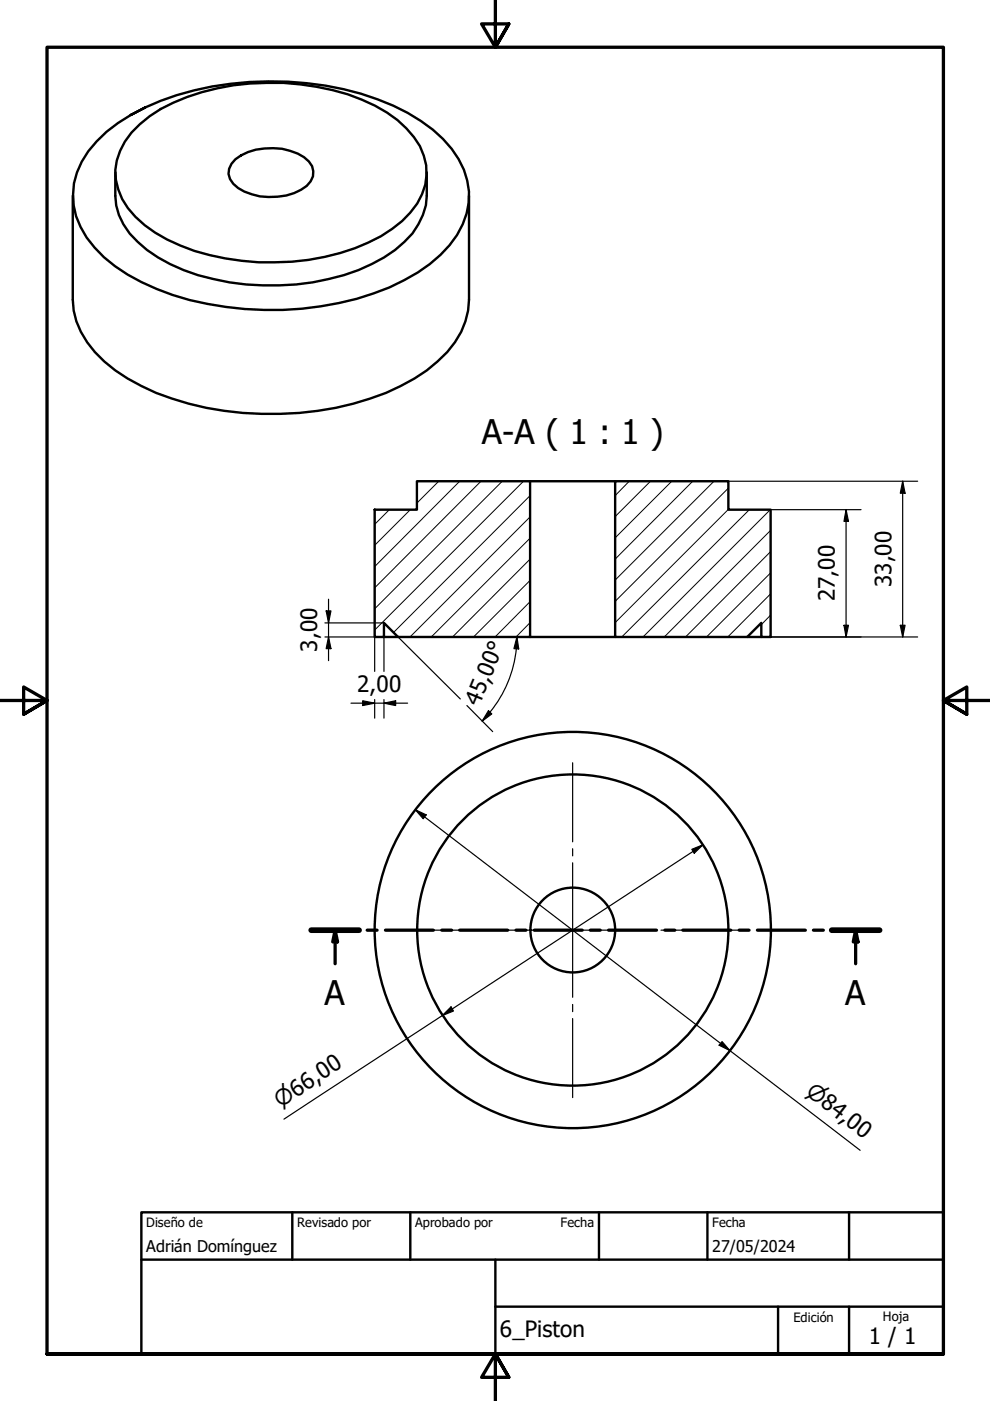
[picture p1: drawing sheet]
<svg xmlns="http://www.w3.org/2000/svg" width="210mm" height="297mm" viewBox="0 0 210 297" stroke-linecap="round" stroke-linejoin="round" font-family="sans-serif">
<!-- layer: Sombreado (ISO) -->
<g fill="none" stroke="#000" stroke-width=".21">
<path d="M82.5 108.1l-3.1 3.1M87 108.1l-7.6 7.5M88.5 102l-.1 .2M93 102l-4.6 4.7M97.5 102l-18.1 18.1M102 102l-22.6 22.6M106.5 102l-27.1 27.1M111 102l-31.6 31.6M112.4 118.5l-16.5 16.6M112.4 114.1l-21 21M112.4 109.6l-25.5 25.5M112.4 105.1l-29 29"/>
<path d="M133.4 102l-3 3.1M137.9 102l-7.5 7.5M142.4 102l-12 12M146.9 102l-16.5 16.5M151.4 102l-21 21M154.4 108l-24 24M154.4 103.5l-24 24M158.9 108.1l-27.1 27M163.3 108.1l-27 27M163.4 117l-18 18.1M163.4 112.4l-22.6 22.7M112.4 132l-3 3.1"/>
<path d="M112.4 123l-12 12.1M112.4 127.6l-7.4 7.5M163.4 134.9l-.1 .2M163.4 130.4l-2 2M163.4 125.9l-9.1 9.2M163.4 121.5l-13.6 13.6"/>
</g>
<!-- layer: Visible (ISO) -->
<g fill="none" stroke="#000" stroke-width=".51">
<path d="M24.4 36.6v4.9a13.2 13.2 0 0 0 4.8 9.8 33.7 33.7 0 0 0 16.1 7.9 52.2 52.2 0 0 0 33.5-3.2 25.1 25.1 0 0 0 8.6-6.5 13.9 13.9 0 0 0 3.1-8v-4.9M29.7 26.3a35.8 35.8 0 0 1 16.4-7.6 53.2 53.2 0 0 1 30.6 2.4 23.6 23.6 0 0 1 12.3 9.9 12.1 12.1 0 0 1-2 14.1 30.2 30.2 0 0 1-14.9 8.5 53.2 53.2 0 0 1-33.9-1.5 23.6 23.6 0 0 1-12.3-9.9 11.5 11.5 0 0 1 .6-12.2l1.4-1.9zM30.8 22.8l-3.1 1.6a61.9 61.9 0 0 1 33.3-7.1 56.2 56.2 0 0 1 28.2 8.3 21.6 21.6 0 0 1 9.9 12.7 15.5 15.5 0 0 1-3.8 13.7 36.1 36.1 0 0 1-16.1 10.2 68.8 68.8 0 0 1-42.6 .3 37.6 37.6 0 0 1-16.5-10 15.6 15.6 0 0 1-3.8-15.9 24.5 24.5 0 0 1 11.4-12.2M49.9 33.8a13.4 13.4 0 0 1 14.6-.5 3.6 3.6 0 0 1 .5 6.1 13.4 13.4 0 0 1-14.5 .5 3.6 3.6 0 0 1-1.4-5.2zM15.4 41.5v22a18 18 0 0 0 6.7 13.1 44.5 44.5 0 0 0 17.9 9 69.5 69.5 0 0 0 41.9-2.3 37.1 37.1 0 0 0 12.9-8.6 16.8 16.8 0 0 0 4.6-11.2v-22M79.4 108.1h9v-6.1h24v33.1h-28l-3-3v3h-2zM112.4 102h18M130.4 102h24v6.1h9v27h-2v-3l-3 3h-28zM81.4 135.1h3M112.4 135.1h18M158.4 135.1h3"/>
<circle cx="121.4" cy="197.2" r="9"/>
<circle cx="121.4" cy="197.2" r="33"/>
<circle cx="121.4" cy="197.2" r="42"/>
</g>
<g fill="none" stroke="#000" stroke-width=".7">
<path d="M66 197.2h10.1M71.1 197.2l.5 2.5h-1.1zM71.1 197.2v7.1M77.9 197.2h2M81.7 197.2h10.2M93.7 197.2h2.1M97.5 197.2h10.1M109.4 197.2h2.1M113.3 197.2h10.1M125.2 197.2h2.1M129 197.2h10.2M141 197.2h2.1"/>
<path d="M144.8 197.2h10.1M156.7 197.2h2.1M160.6 197.2h10.2M172.5 197.2h2.1M176.3 197.2h10.2M181.4 197.2l.5 2.5h-1zM181.4 197.2v7.1"/>
</g>
<path d="M66 197.2h10.1M176.3 197.2h10.2" fill="none" stroke="#000" stroke-width="1.2"/>
<path d="M71.1 197.2l.5 2.5h-1.1zM181.4 197.2l.5 2.5h-1z" fill="#000"/>
<!-- layer: Borde (ISO) -->
<path d="M105 0v10l-2.9-4.9h5.8l-2.9 4.9 2.9-4.9M0 148.5h10l-5-2.8v5.7l5-2.9-5 2.9M210 148.5h-10l5-2.8v5.7l-5-2.9 5 2.9M10 287.1v-277.1h190v277.1h-190h190M107.9 292l-2.9-4.9 2.9 4.9h-5.8l2.9-4.9v9.9" fill="none" stroke="#000" stroke-width=".7"/>
<path d="M30 257h170v30.1h-170zM62 257v10.1M87 257v10.1M127 257v10.1M150 257v10.1M180 257v10.1M30 267.1h170M105 277h95M105 267.1v20M165 277v10.1M180 277v10.1" fill="none" stroke="#000" stroke-width=".51"/>
<!-- layer: Marca de centro (ISO) -->
<path d="M121.4 161.7v16.8M121.4 179.9v1.6M85.9 197.2h16.8M104.1 197.2h1.6M107.2 197.2h28.4M121.4 182.9v28.5M137.2 197.2h1.5M140.1 197.2h16.8M121.4 213v1.5M121.4 215.9v16.8" fill="none" stroke="#000" stroke-width=".25"/>
<!-- layer: Cota (ISO) -->
<g fill="none" stroke="#000" stroke-width=".25">
<path d="M154.4 102h40.2M163.4 108.1h19.2M179.4 108.1l.5 2.4h-1zM179.4 108.1v27M191.4 102l.5 2.6h-1zM191.4 102v33.1M68.9 135.1h12.5v7.3M68.9 132.1h12.5M69.2 129.5h1l-.5 2.6zM69.7 135.1l.5 2.4h-1zM69.7 127v13.1M79.4 135.1v7.3"/>
<path d="M84.4 135.1l13.2 13.1M109.5 137.5a25.2 25.2 0 0 1-5.6 13.5M109.6 135.1l.4 2.5-1-.1zM109.6 135.1l-.1 2.4M163.4 135.1h31.2M178.9 132.6h1l-.5 2.5zM190.9 132.6h1l-.5 2.5zM74.4 149.1h12M76.9 148.6l2.5 .5-2.5 .5zM79.4 148.3v4M81.4 149.1l2.5-.5v1zM81.4 148.3v4"/>
<path d="M99 149.6l5.5 5.5M103.6 150.7l.7 .7-2.1 1.5zM103.9 151l-1.7 1.9M88.1 171.7l2.3 1.1-.7 .8zM88.1 171.7l94.3 72.2M149 179.1l-88.8 58.2M146.7 180.1l2.3-1-1.8 1.8zM95.6 213.5l.5 .9-2.3 .9zM153.1 220.8l1.6 1.9-2.2-1.1z"/>
</g>
<g fill="#000">
<path d="M179.4 108.1l.5 2.4h-1zM191.4 102l.5 2.6h-1zM69.2 129.5h1l-.5 2.6zM69.7 135.1l.5 2.4h-1zM109.6 135.1l.4 2.5-1-.1zM178.9 132.6h1l-.5 2.5zM190.9 132.6h1l-.5 2.5zM76.9 148.6l2.5 .5-2.5 .5zM81.4 149.1l2.5-.5v1zM103.6 150.7l.7 .7-2.1 1.5zM88.1 171.7l2.3 1.1-.7 .8zM146.7 180.1l2.3-1-1.8 1.8z"/>
<path d="M95.6 213.5l.5 .9-2.3 .9zM153.1 220.8l1.6 1.9-2.2-1.1z"/>
</g>
<g font-size="7.2">
<text x="102.2" y="94.1">A-A ( 1 : 1 )</text>
<text x="68.8" y="213.1">A</text>
<text x="179.2" y="213.1">A</text>
</g>
<g font-size="4.8">
<text x="189" y="124.5" transform="rotate(-90 189 124.5)">33,00</text>
<text x="177" y="127.5" transform="rotate(-90 177 127.5)">27,00</text>
<text x="67.2" y="138.2" transform="rotate(-90 67.2 138.2)">3,00</text>
<text x="75.8" y="146.7">2,00</text>
<text x="101.6" y="149.8" transform="rotate(-68 101.6 149.8)">45,00°</text>
<text x="106" y="283.4">6_Piston</text>
<text x="184.2" y="285">1 / 1</text>
</g>
<g font-size="4.6">
<text x="170.6" y="231.9" transform="rotate(37 170.6 231.9)">⌀84,00</text>
<text x="59.5" y="234.9" transform="rotate(-33 59.5 234.9)">⌀66,00</text>
</g>
<g font-size="3.4">
<text x="31" y="265.4">Adrián Domínguez</text>
<text x="151" y="265.5">27/05/2024</text>
</g>
<g font-size="2.7">
<text x="31" y="260.2">Diseño de</text>
<text x="63" y="260.1">Revisado por</text>
<text x="88" y="260.1">Aprobado por</text>
<text x="118.9" y="260.1">Fecha</text>
<text x="151" y="260.1">Fecha</text>
<text x="168.2" y="280.3">Edición</text>
<text x="187.2" y="280">Hoja</text>
</g>
</svg>
